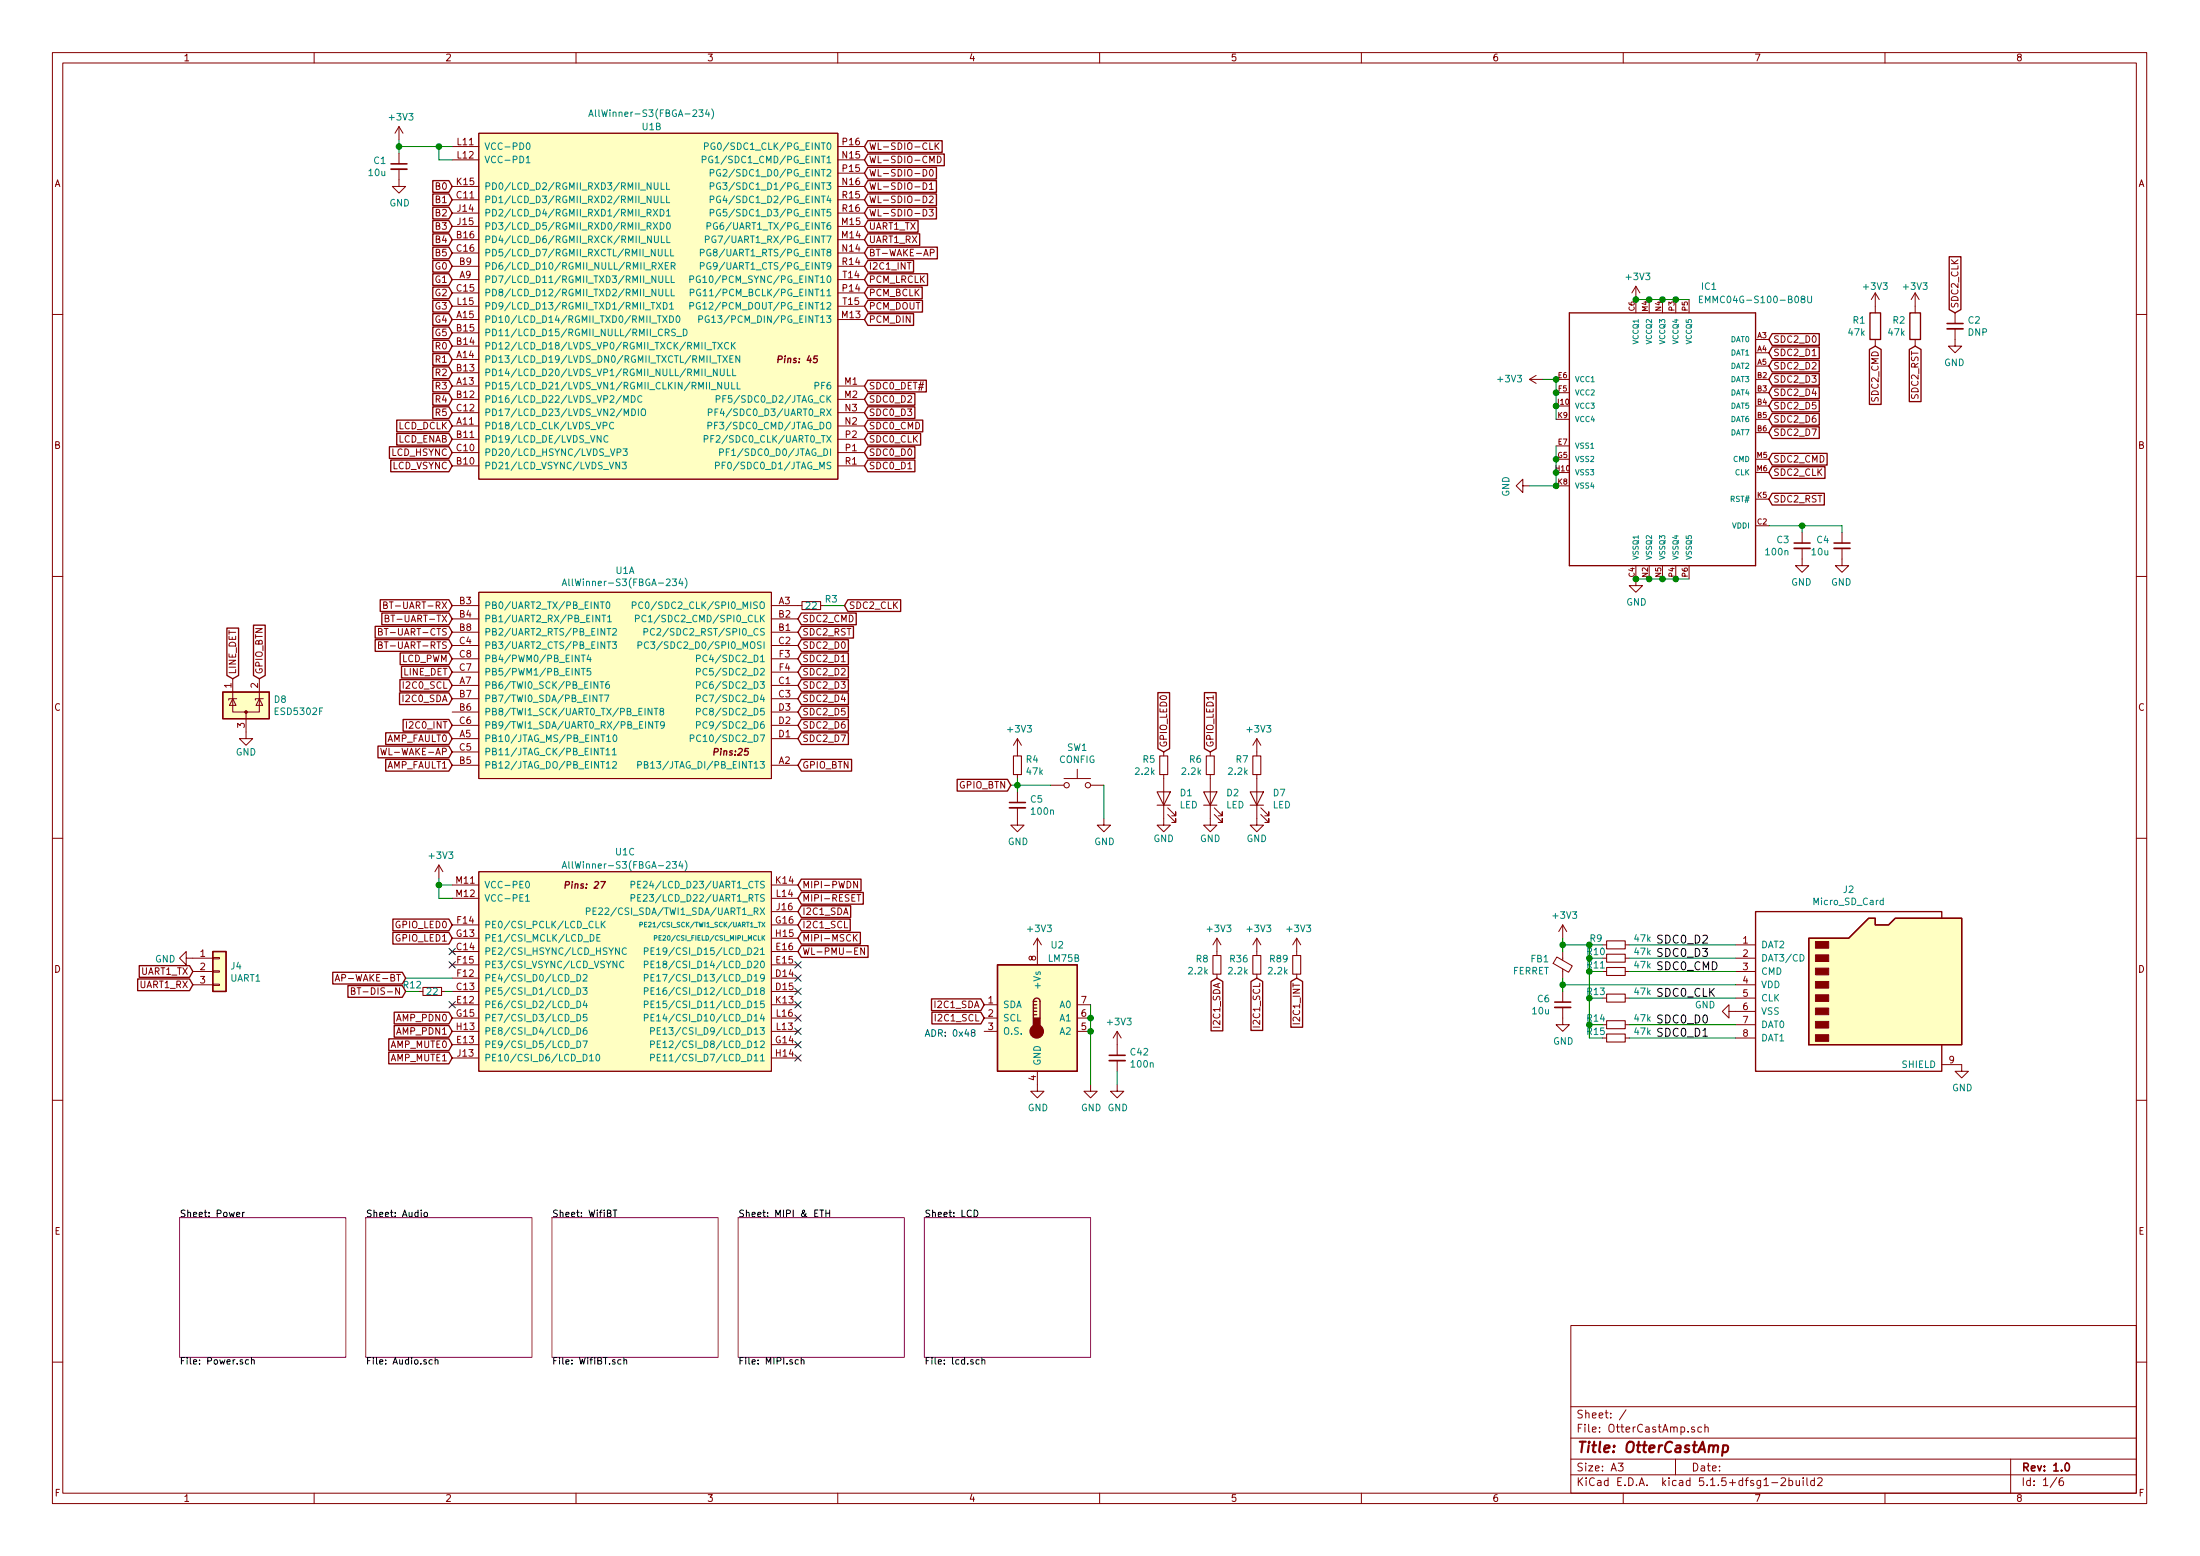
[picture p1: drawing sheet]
EESchema Schematic File Version 4
EELAYER 30 0
EELAYER END
$Descr A3 16535 11693
encoding utf-8
Sheet 1 6
Title "OtterCastAmp"
Date ""
Rev "1.0"
Comp ""
Comment1 ""
Comment2 ""
Comment3 ""
Comment4 ""
$EndDescr
Wire Wire Line
	3000 1050 3000 1100
Wire Wire Line
	3300 1100 3400 1100
Wire Wire Line
	3300 1100 3300 1200
Wire Wire Line
	3300 1200 3400 1200
$Comp
L OtterCastAmp-rescue:GND-S3-OLinuXino_Rev_A #PWR016
U 1 1
P 8750 6150
F 0 "#PWR016" H 8750 5900 50  0001 C CNN
F 1 "GND" H 8750 6000 50  0000 C CNN
F 2 "" H 8750 6150 60  0000 C CNN
F 3 "" H 8750 6150 60  0000 C CNN
	1    8750 6150
	-1   0    0    -1  
$EndComp
$Sheet
S 1350 9150 1250 1050
U 602ACDF9
F0 "Power" 50
F1 "Power.sch" 50
$EndSheet
$Sheet
S 2750 9150 1250 1050
U 604A1CEE
F0 "Audio" 50
F1 "Audio.sch" 50
$EndSheet
$Sheet
S 4150 9150 1250 1050
U 6191F40B
F0 "WifiBT" 50
F1 "WifiBT.sch" 50
$EndSheet
$Sheet
S 5550 9150 1250 1050
U 620E795B
F0 "MIPI & ETH" 50
F1 "MIPI.sch" 50
$EndSheet
$Comp
L OtterCastAmp-rescue:GND-otter #PWR024
U 1 1
P 14750 8000
F 0 "#PWR024" H 14750 7750 50  0001 C CNN
F 1 "GND" H 14755 7827 50  0000 C CNN
F 2 "" H 14750 8000 60  0000 C CNN
F 3 "" H 14750 8000 60  0000 C CNN
	1    14750 8000
	1    0    0    -1  
$EndComp
Text Label 12450 7500 0    60   ~ 0
SDC0_CLK
Text Label 12450 7700 0    60   ~ 0
SDC0_D0
Text Label 12450 7800 0    60   ~ 0
SDC0_D1
Text Label 12450 7100 0    60   ~ 0
SDC0_D2
Text Label 12450 7200 0    60   ~ 0
SDC0_D3
Text Label 12450 7300 0    60   ~ 0
SDC0_CMD
$Comp
L Device:R_Small R9
U 1 1
P 12150 7100
F 0 "R9" V 12100 6950 50  0000 C CNN
F 1 "47k" V 12100 7300 50  0000 C CNN
F 2 "otter:R_0402" H 12150 7100 50  0001 C CNN
F 3 "~" H 12150 7100 50  0001 C CNN
	1    12150 7100
	0    1    1    0   
$EndComp
Wire Wire Line
	12250 7100 13050 7100
Wire Wire Line
	12250 7800 13050 7800
Wire Wire Line
	12250 7700 13050 7700
Wire Wire Line
	12250 7500 13050 7500
Wire Wire Line
	12250 7300 13050 7300
Wire Wire Line
	12250 7200 13050 7200
Wire Wire Line
	12050 7100 11950 7100
Wire Wire Line
	11950 7100 11950 7200
Wire Wire Line
	12050 7800 11950 7800
Connection ~ 11950 7700
Wire Wire Line
	11950 7700 11950 7800
Wire Wire Line
	11950 7700 12050 7700
Connection ~ 11950 7500
Wire Wire Line
	11950 7500 11950 7700
Wire Wire Line
	11950 7500 12050 7500
Wire Wire Line
	12050 7300 11950 7300
Connection ~ 11950 7300
Wire Wire Line
	11950 7300 11950 7500
Wire Wire Line
	12050 7200 11950 7200
Connection ~ 11950 7200
Wire Wire Line
	11950 7200 11950 7300
$Comp
L OtterCastAmp-rescue:GND-otter #PWR022
U 1 1
P 13050 7600
F 0 "#PWR022" H 13050 7350 50  0001 C CNN
F 1 "GND" V 13000 7450 50  0000 R CNN
F 2 "" H 13050 7600 60  0000 C CNN
F 3 "" H 13050 7600 60  0000 C CNN
	1    13050 7600
	0    1    1    0   
$EndComp
$Comp
L Device:C_Small C6
U 1 1
P 11750 7550
F 0 "C6" H 11658 7596 50  0000 R CNN
F 1 "10u" H 11658 7505 50  0000 R CNN
F 2 "otter:C_0603" H 11750 7550 50  0001 C CNN
F 3 "~" H 11750 7550 50  0001 C CNN
	1    11750 7550
	1    0    0    -1  
$EndComp
$Comp
L OtterCastAmp-rescue:GND-otter #PWR023
U 1 1
P 11750 7650
F 0 "#PWR023" H 11750 7400 50  0001 C CNN
F 1 "GND" H 11755 7477 50  0000 C CNN
F 2 "" H 11750 7650 60  0000 C CNN
F 3 "" H 11750 7650 60  0000 C CNN
	1    11750 7650
	1    0    0    -1  
$EndComp
Wire Wire Line
	11750 7400 11750 7450
Wire Wire Line
	11750 7400 13050 7400
Wire Wire Line
	11750 7350 11750 7400
Connection ~ 11750 7400
$Comp
L Device:Ferrite_Bead_Small FB1
U 1 1
P 11750 7250
F 0 "FB1" H 11651 7296 50  0000 R CNN
F 1 "FERRET" H 11651 7205 50  0000 R CNN
F 2 "otter:R_0805" V 11680 7250 50  0001 C CNN
F 3 "~" H 11750 7250 50  0001 C CNN
	1    11750 7250
	1    0    0    -1  
$EndComp
Wire Wire Line
	11950 7100 11750 7100
Wire Wire Line
	11750 7100 11750 7150
Connection ~ 11950 7100
Wire Wire Line
	11750 7100 11750 7050
Connection ~ 11750 7100
$Comp
L Device:R_Small R10
U 1 1
P 12150 7200
F 0 "R10" V 12100 7050 50  0000 C CNN
F 1 "47k" V 12100 7400 50  0000 C CNN
F 2 "otter:R_0402" H 12150 7200 50  0001 C CNN
F 3 "~" H 12150 7200 50  0001 C CNN
	1    12150 7200
	0    1    1    0   
$EndComp
$Comp
L Device:R_Small R11
U 1 1
P 12150 7300
F 0 "R11" V 12100 7150 50  0000 C CNN
F 1 "47k" V 12100 7500 50  0000 C CNN
F 2 "otter:R_0402" H 12150 7300 50  0001 C CNN
F 3 "~" H 12150 7300 50  0001 C CNN
	1    12150 7300
	0    1    1    0   
$EndComp
$Comp
L Device:R_Small R13
U 1 1
P 12150 7500
F 0 "R13" V 12100 7350 50  0000 C CNN
F 1 "47k" V 12100 7700 50  0000 C CNN
F 2 "otter:R_0402" H 12150 7500 50  0001 C CNN
F 3 "~" H 12150 7500 50  0001 C CNN
	1    12150 7500
	0    1    1    0   
$EndComp
$Comp
L Device:R_Small R14
U 1 1
P 12150 7700
F 0 "R14" V 12100 7550 50  0000 C CNN
F 1 "47k" V 12100 7900 50  0000 C CNN
F 2 "otter:R_0402" H 12150 7700 50  0001 C CNN
F 3 "~" H 12150 7700 50  0001 C CNN
	1    12150 7700
	0    1    1    0   
$EndComp
$Comp
L Device:R_Small R15
U 1 1
P 12150 7800
F 0 "R15" V 12100 7650 50  0000 C CNN
F 1 "47k" V 12100 8000 50  0000 C CNN
F 2 "otter:R_0402" H 12150 7800 50  0001 C CNN
F 3 "~" H 12150 7800 50  0001 C CNN
	1    12150 7800
	0    1    1    0   
$EndComp
Wire Wire Line
	3300 1100 3000 1100
Connection ~ 3300 1100
Connection ~ 3000 1100
Wire Wire Line
	3000 1100 3000 1150
$Comp
L OtterCastAmp-rescue:GND-otter #PWR02
U 1 1
P 3000 1350
F 0 "#PWR02" H 3000 1100 50  0001 C CNN
F 1 "GND" H 3005 1177 50  0000 C CNN
F 2 "" H 3000 1350 60  0000 C CNN
F 3 "" H 3000 1350 60  0000 C CNN
	1    3000 1350
	1    0    0    -1  
$EndComp
Text GLabel 6500 2900 2    50   Input ~ 0
SDC0_DET#
Text GLabel 6500 3000 2    50   Input ~ 0
SDC0_D2
Text GLabel 6500 3100 2    50   Input ~ 0
SDC0_D3
Text GLabel 6500 3200 2    50   Input ~ 0
SDC0_CMD
Text GLabel 6500 3400 2    50   Input ~ 0
SDC0_D0
Text GLabel 6500 3500 2    50   Input ~ 0
SDC0_D1
Text GLabel 6500 3300 2    50   Input ~ 0
SDC0_CLK
Text GLabel 6500 1100 2    50   Input ~ 0
WL-SDIO-CLK
Text GLabel 6500 1200 2    50   Input ~ 0
WL-SDIO-CMD
Text GLabel 6500 1300 2    50   Input ~ 0
WL-SDIO-D0
Text GLabel 6500 1400 2    50   Input ~ 0
WL-SDIO-D1
Text GLabel 6500 1500 2    50   Input ~ 0
WL-SDIO-D2
Text GLabel 6500 1600 2    50   Input ~ 0
WL-SDIO-D3
Text GLabel 6500 1700 2    50   Input ~ 0
UART1_TX
Text GLabel 6500 1800 2    50   Input ~ 0
UART1_RX
Text GLabel 6500 1900 2    50   Input ~ 0
BT-WAKE-AP
Text GLabel 6500 2100 2    50   Input ~ 0
PCM_LRCLK
Text GLabel 6500 2200 2    50   Input ~ 0
PCM_BCLK
Text GLabel 6500 2400 2    50   Input ~ 0
PCM_DIN
Text GLabel 6500 2300 2    50   Input ~ 0
PCM_DOUT
$Comp
L Device:LED D1
U 1 1
P 8750 6000
F 0 "D1" V 8789 5883 50  0000 R CNN
F 1 "LED" V 8698 5883 50  0000 R CNN
F 2 "otter:LED_0603_1608Metric" H 8750 6000 50  0001 C CNN
F 3 "~" H 8750 6000 50  0001 C CNN
	1    8750 6000
	0    -1   -1   0   
$EndComp
Text GLabel 8750 5650 1    50   Input ~ 0
GPIO_LED0
$Comp
L Device:R_Small R5
U 1 1
P 8750 5750
F 0 "R5" H 8691 5796 50  0000 R CNN
F 1 "2.2k" H 8691 5705 50  0000 R CNN
F 2 "otter:R_0402" H 8750 5750 50  0001 C CNN
F 3 "~" H 8750 5750 50  0001 C CNN
	1    8750 5750
	1    0    0    -1  
$EndComp
Text GLabel 3050 7350 0    50   Input ~ 0
AP-WAKE-BT
Text GLabel 3050 7450 0    50   Input ~ 0
BT-DIS-N
$Comp
L Device:R_Small R12
U 1 1
P 3250 7450
F 0 "R12" V 3200 7300 50  0000 C CNN
F 1 "22" V 3250 7450 50  0000 C CNN
F 2 "otter:R_0402" H 3250 7450 50  0001 C CNN
F 3 "~" H 3250 7450 50  0001 C CNN
	1    3250 7450
	0    1    1    0   
$EndComp
Wire Wire Line
	3050 7450 3150 7450
Wire Wire Line
	3350 7450 3400 7450
NoConn ~ 3400 7150
NoConn ~ 3400 7250
NoConn ~ 3400 7550
Text GLabel 6000 7150 2    50   Input ~ 0
WL-PMU-EN
Text GLabel 6000 6850 2    50   Input ~ 0
I2C1_SDA
Text GLabel 6000 6950 2    50   Input ~ 0
I2C1_SCL
Text GLabel 6000 6750 2    50   Input ~ 0
MIPI-RESET
Text GLabel 6000 6650 2    50   Input ~ 0
MIPI-PWDN
Wire Wire Line
	3300 6600 3300 6650
Wire Wire Line
	3300 6650 3400 6650
Wire Wire Line
	3300 6650 3300 6750
Wire Wire Line
	3300 6750 3400 6750
Connection ~ 3300 6650
NoConn ~ 6000 7250
NoConn ~ 6000 7350
NoConn ~ 6000 7450
NoConn ~ 6000 7550
NoConn ~ 6000 7650
NoConn ~ 6000 7750
NoConn ~ 6000 7850
NoConn ~ 6000 7950
$Comp
L OtterCastAmp-rescue:AllWinner-S3(FBGA-234)-otter U1
U 1 1
P 4700 5150
F 0 "U1" H 4700 6015 50  0000 C CNN
F 1 "AllWinner-S3(FBGA-234)" H 4700 5924 50  0000 C CNN
F 2 "otter:FBGA-234(Pitch-0.65mm_Pad-0.3mm_11x11x1.08mm)" H 4700 3100 50  0001 C CNN
F 3 "" H 4900 6850 50  0001 C CNN
	1    4700 5150
	1    0    0    -1  
$EndComp
Text GLabel 3400 4950 0    50   Input ~ 0
LCD_PWM
$Comp
L OtterCastAmp-rescue:GND-S3-OLinuXino_Rev_A #PWR017
U 1 1
P 9100 6150
F 0 "#PWR017" H 9100 5900 50  0001 C CNN
F 1 "GND" H 9100 6000 50  0000 C CNN
F 2 "" H 9100 6150 60  0000 C CNN
F 3 "" H 9100 6150 60  0000 C CNN
	1    9100 6150
	-1   0    0    -1  
$EndComp
$Comp
L Device:LED D2
U 1 1
P 9100 6000
F 0 "D2" V 9139 5883 50  0000 R CNN
F 1 "LED" V 9048 5883 50  0000 R CNN
F 2 "otter:LED_0603_1608Metric" H 9100 6000 50  0001 C CNN
F 3 "~" H 9100 6000 50  0001 C CNN
	1    9100 6000
	0    -1   -1   0   
$EndComp
Text GLabel 9100 5650 1    50   Input ~ 0
GPIO_LED1
$Comp
L Device:R_Small R6
U 1 1
P 9100 5750
F 0 "R6" H 9041 5796 50  0000 R CNN
F 1 "2.2k" H 9041 5705 50  0000 R CNN
F 2 "otter:R_0402" H 9100 5750 50  0001 C CNN
F 3 "~" H 9100 5750 50  0001 C CNN
	1    9100 5750
	1    0    0    -1  
$EndComp
Text GLabel 3400 4550 0    50   Input ~ 0
BT-UART-RX
Text GLabel 3400 4650 0    50   Input ~ 0
BT-UART-TX
Text GLabel 3400 4750 0    50   Input ~ 0
BT-UART-CTS
Text GLabel 3400 5150 0    50   Input ~ 0
I2C0_SCL
Text GLabel 3400 5250 0    50   Input ~ 0
I2C0_SDA
Text GLabel 3400 5650 0    50   Input ~ 0
WL-WAKE-AP
Text GLabel 6000 7050 2    50   Input ~ 0
MIPI-MSCK
Wire Wire Line
	3050 7350 3400 7350
$Comp
L Device:C_Small C1
U 1 1
P 3000 1250
F 0 "C1" H 2908 1296 50  0000 R CNN
F 1 "10u" H 2908 1205 50  0000 R CNN
F 2 "otter:C_0603" H 3000 1250 50  0001 C CNN
F 3 "~" H 3000 1250 50  0001 C CNN
	1    3000 1250
	1    0    0    -1  
$EndComp
Text GLabel 3400 4850 0    50   Input ~ 0
BT-UART-RTS
Text GLabel 6000 5750 2    50   Input ~ 0
GPIO_BTN
$Comp
L OtterCastAmp-rescue:AllWinner-S3(FBGA-234)-otter U1
U 2 1
P 4900 2300
F 0 "U1" H 4900 3650 50  0000 C CNN
F 1 "AllWinner-S3(FBGA-234)" H 4900 3750 50  0000 C CNN
F 2 "otter:FBGA-234(Pitch-0.65mm_Pad-0.3mm_11x11x1.08mm)" H 4900 250 50  0001 C CNN
F 3 "" H 5100 4000 50  0001 C CNN
	2    4900 2300
	1    0    0    -1  
$EndComp
Text GLabel 3400 1400 0    50   Input ~ 0
B0
Text GLabel 3400 1500 0    50   Input ~ 0
B1
Text GLabel 3400 1600 0    50   Input ~ 0
B2
Text GLabel 3400 1700 0    50   Input ~ 0
B3
Text GLabel 3400 1800 0    50   Input ~ 0
B4
Text GLabel 3400 1900 0    50   Input ~ 0
B5
Text GLabel 3400 2000 0    50   Input ~ 0
G0
Text GLabel 3400 2100 0    50   Input ~ 0
G1
Text GLabel 3400 2200 0    50   Input ~ 0
G2
Text GLabel 3400 2300 0    50   Input ~ 0
G3
Text GLabel 3400 2400 0    50   Input ~ 0
G4
Text GLabel 3400 2500 0    50   Input ~ 0
G5
Text GLabel 3400 2600 0    50   Input ~ 0
R0
Text GLabel 3400 2700 0    50   Input ~ 0
R1
Text GLabel 3400 2800 0    50   Input ~ 0
R2
Text GLabel 3400 2900 0    50   Input ~ 0
R3
Text GLabel 3400 3000 0    50   Input ~ 0
R4
Text GLabel 3400 3100 0    50   Input ~ 0
R5
Text GLabel 3400 3200 0    50   Input ~ 0
LCD_DCLK
Text GLabel 3400 3300 0    50   Input ~ 0
LCD_ENAB
Text GLabel 3400 3400 0    50   Input ~ 0
LCD_HSYNC
Text GLabel 3400 3500 0    50   Input ~ 0
LCD_VSYNC
$Comp
L Connector:Micro_SD_Card J2
U 1 1
P 13950 7400
F 0 "J2" H 13900 8117 50  0000 C CNN
F 1 "Micro_SD_Card" H 13900 8026 50  0000 C CNN
F 2 "ST-TF-003A:SUNTECH_ST-TF-003A" H 15100 7700 50  0001 C CNN
F 3 "http://katalog.we-online.de/em/datasheet/693072010801.pdf" H 13950 7400 50  0001 C CNN
	1    13950 7400
	1    0    0    -1  
$EndComp
$Comp
L Device:R_Small R3
U 1 1
P 6100 4550
F 0 "R3" V 6050 4700 50  0000 C CNN
F 1 "22" V 6100 4550 50  0000 C CNN
F 2 "otter:R_0402" H 6100 4550 50  0001 C CNN
F 3 "~" H 6100 4550 50  0001 C CNN
	1    6100 4550
	0    1    1    0   
$EndComp
Text GLabel 6350 4550 2    50   Input ~ 0
SDC2_CLK
Text GLabel 6000 4650 2    50   Input ~ 0
SDC2_CMD
Text GLabel 6000 4750 2    50   Input ~ 0
SDC2_RST
Text GLabel 6000 4850 2    50   Input ~ 0
SDC2_D0
Text GLabel 6000 4950 2    50   Input ~ 0
SDC2_D1
Text GLabel 6000 5050 2    50   Input ~ 0
SDC2_D2
Text GLabel 6000 5150 2    50   Input ~ 0
SDC2_D3
Text GLabel 6000 5250 2    50   Input ~ 0
SDC2_D4
Text GLabel 6000 5350 2    50   Input ~ 0
SDC2_D5
Text GLabel 6000 5450 2    50   Input ~ 0
SDC2_D6
Text GLabel 6000 5550 2    50   Input ~ 0
SDC2_D7
$Comp
L EMMC04G-S100-B08U:EMMC04G-S100-B08U IC1
U 1 1
P 12500 3250
F 0 "IC1" H 12850 4350 50  0000 C CNN
F 1 "EMMC04G-S100-B08U" H 13200 4250 50  0000 C CNN
F 2 "lib:MICRON_EMMC_153" H 12500 3250 50  0001 L BNN
F 3 "" H 12500 3250 50  0001 C CNN
	1    12500 3250
	1    0    0    -1  
$EndComp
Text GLabel 13300 3550 2    50   Input ~ 0
SDC2_CLK
Text GLabel 13300 3450 2    50   Input ~ 0
SDC2_CMD
Text GLabel 13300 3750 2    50   Input ~ 0
SDC2_RST
$Comp
L power:+3V3 #PWR03
U 1 1
P 12300 2250
F 0 "#PWR03" H 12300 2100 50  0001 C CNN
F 1 "+3V3" H 12315 2423 50  0000 C CNN
F 2 "" H 12300 2250 50  0001 C CNN
F 3 "" H 12300 2250 50  0001 C CNN
	1    12300 2250
	1    0    0    -1  
$EndComp
Wire Wire Line
	12300 2250 12400 2250
Connection ~ 12300 2250
Connection ~ 12400 2250
Wire Wire Line
	12400 2250 12500 2250
Connection ~ 12500 2250
Wire Wire Line
	12500 2250 12600 2250
Connection ~ 12600 2250
Wire Wire Line
	12600 2250 12700 2250
$Comp
L power:+3V3 #PWR07
U 1 1
P 11600 2850
F 0 "#PWR07" H 11600 2700 50  0001 C CNN
F 1 "+3V3" V 11600 3100 50  0000 C CNN
F 2 "" H 11600 2850 50  0001 C CNN
F 3 "" H 11600 2850 50  0001 C CNN
	1    11600 2850
	0    -1   -1   0   
$EndComp
Wire Wire Line
	11600 2850 11700 2850
Wire Wire Line
	11700 2850 11700 2950
Connection ~ 11700 2850
Connection ~ 11700 2950
Wire Wire Line
	11700 2950 11700 3050
Connection ~ 11700 3050
Wire Wire Line
	11700 3050 11700 3150
$Comp
L power:GND #PWR011
U 1 1
P 12300 4350
F 0 "#PWR011" H 12300 4100 50  0001 C CNN
F 1 "GND" H 12305 4177 50  0000 C CNN
F 2 "" H 12300 4350 50  0001 C CNN
F 3 "" H 12300 4350 50  0001 C CNN
	1    12300 4350
	1    0    0    -1  
$EndComp
Wire Wire Line
	12300 4350 12400 4350
Connection ~ 12300 4350
Connection ~ 12400 4350
Wire Wire Line
	12400 4350 12500 4350
Connection ~ 12500 4350
Wire Wire Line
	12500 4350 12600 4350
Connection ~ 12600 4350
Wire Wire Line
	12600 4350 12700 4350
$Comp
L power:GND #PWR08
U 1 1
P 11500 3650
F 0 "#PWR08" H 11500 3400 50  0001 C CNN
F 1 "GND" H 11505 3477 50  0000 C CNN
F 2 "" H 11500 3650 50  0001 C CNN
F 3 "" H 11500 3650 50  0001 C CNN
	1    11500 3650
	0    1    1    0   
$EndComp
Wire Wire Line
	11500 3650 11700 3650
Wire Wire Line
	11700 3350 11700 3450
Connection ~ 11700 3650
Connection ~ 11700 3450
Wire Wire Line
	11700 3450 11700 3550
Connection ~ 11700 3550
Wire Wire Line
	11700 3550 11700 3650
$Comp
L Device:C_Small C3
U 1 1
P 13550 4100
F 0 "C3" H 13642 4146 50  0000 L CNN
F 1 "100n" H 13642 4055 50  0000 L CNN
F 2 "otter:C_0402" H 13550 4100 50  0001 C CNN
F 3 "" H 13550 4100 50  0001 C CNN
	1    13550 4100
	-1   0    0    -1  
$EndComp
$Comp
L power:GND #PWR09
U 1 1
P 13550 4200
F 0 "#PWR09" H 13550 3950 50  0001 C CNN
F 1 "GND" H 13555 4027 50  0000 C CNN
F 2 "" H 13550 4200 50  0001 C CNN
F 3 "" H 13550 4200 50  0001 C CNN
	1    13550 4200
	-1   0    0    -1  
$EndComp
Wire Wire Line
	13300 3950 13550 3950
Wire Wire Line
	13550 3950 13550 4000
$Comp
L Device:C_Small C4
U 1 1
P 13850 4100
F 0 "C4" H 13942 4146 50  0000 L CNN
F 1 "10u" H 13942 4055 50  0000 L CNN
F 2 "otter:C_0603" H 13850 4100 50  0001 C CNN
F 3 "" H 13850 4100 50  0001 C CNN
	1    13850 4100
	-1   0    0    -1  
$EndComp
$Comp
L power:GND #PWR010
U 1 1
P 13850 4200
F 0 "#PWR010" H 13850 3950 50  0001 C CNN
F 1 "GND" H 13855 4027 50  0000 C CNN
F 2 "" H 13850 4200 50  0001 C CNN
F 3 "" H 13850 4200 50  0001 C CNN
	1    13850 4200
	-1   0    0    -1  
$EndComp
Wire Wire Line
	13550 3950 13850 3950
Wire Wire Line
	13850 3950 13850 4000
Connection ~ 13550 3950
Text GLabel 14100 2600 3    50   Input ~ 0
SDC2_CMD
$Comp
L Device:R R1
U 1 1
P 14100 2450
F 0 "R1" H 14170 2496 50  0000 L CNN
F 1 "47k" H 14170 2405 50  0000 L CNN
F 2 "otter:R_0402" V 14030 2450 50  0001 C CNN
F 3 "" H 14100 2450 50  0001 C CNN
	1    14100 2450
	-1   0    0    -1  
$EndComp
$Comp
L Device:R R2
U 1 1
P 14400 2450
F 0 "R2" H 14470 2496 50  0000 L CNN
F 1 "47k" H 14470 2405 50  0000 L CNN
F 2 "otter:R_0402" V 14330 2450 50  0001 C CNN
F 3 "" H 14400 2450 50  0001 C CNN
	1    14400 2450
	-1   0    0    -1  
$EndComp
Text GLabel 14400 2600 3    50   Input ~ 0
SDC2_RST
$Comp
L power:+3V3 #PWR04
U 1 1
P 14100 2300
F 0 "#PWR04" H 14100 2150 50  0001 C CNN
F 1 "+3V3" H 14100 2450 50  0000 C CNN
F 2 "" H 14100 2300 50  0001 C CNN
F 3 "" H 14100 2300 50  0001 C CNN
	1    14100 2300
	1    0    0    -1  
$EndComp
$Comp
L power:+3V3 #PWR05
U 1 1
P 14400 2300
F 0 "#PWR05" H 14400 2150 50  0001 C CNN
F 1 "+3V3" H 14400 2450 50  0000 C CNN
F 2 "" H 14400 2300 50  0001 C CNN
F 3 "" H 14400 2300 50  0001 C CNN
	1    14400 2300
	1    0    0    -1  
$EndComp
Text GLabel 13300 2550 2    50   Input ~ 0
SDC2_D0
Text GLabel 13300 2650 2    50   Input ~ 0
SDC2_D1
Text GLabel 13300 2750 2    50   Input ~ 0
SDC2_D2
Text GLabel 13300 2850 2    50   Input ~ 0
SDC2_D3
Text GLabel 13300 2950 2    50   Input ~ 0
SDC2_D4
Text GLabel 13300 3050 2    50   Input ~ 0
SDC2_D5
Text GLabel 13300 3150 2    50   Input ~ 0
SDC2_D6
Text GLabel 13300 3250 2    50   Input ~ 0
SDC2_D7
Text GLabel 14700 2350 1    50   Input ~ 0
SDC2_CLK
$Comp
L Device:C_Small C2
U 1 1
P 14700 2450
F 0 "C2" H 14792 2496 50  0000 L CNN
F 1 "DNP" H 14792 2405 50  0000 L CNN
F 2 "otter:C_0402" H 14700 2450 50  0001 C CNN
F 3 "~" H 14700 2450 50  0001 C CNN
	1    14700 2450
	1    0    0    -1  
$EndComp
$Comp
L power:GND #PWR06
U 1 1
P 14700 2550
F 0 "#PWR06" H 14700 2300 50  0001 C CNN
F 1 "GND" H 14705 2377 50  0000 C CNN
F 2 "" H 14700 2550 50  0001 C CNN
F 3 "" H 14700 2550 50  0001 C CNN
	1    14700 2550
	-1   0    0    -1  
$EndComp
Text GLabel 3400 6950 0    50   Input ~ 0
GPIO_LED0
Text GLabel 3400 7050 0    50   Input ~ 0
GPIO_LED1
$Sheet
S 6950 9150 1250 1050
U 6145FE90
F0 "LCD" 50
F1 "lcd.sch" 50
$EndSheet
Text GLabel 3400 7650 0    50   Input ~ 0
AMP_PDN0
Text GLabel 3400 5550 0    50   Input ~ 0
AMP_FAULT0
Text GLabel 3400 7850 0    50   Input ~ 0
AMP_MUTE0
Text GLabel 3400 5750 0    50   Input ~ 0
AMP_FAULT1
$Comp
L OtterCastAmp-rescue:AllWinner-S3(FBGA-234)-otter U1
U 3 1
P 4700 7250
F 0 "U1" H 4700 8100 50  0000 C CNN
F 1 "AllWinner-S3(FBGA-234)" H 4700 8000 50  0000 C CNN
F 2 "otter:FBGA-234(Pitch-0.65mm_Pad-0.3mm_11x11x1.08mm)" H 4700 5200 50  0001 C CNN
F 3 "" H 4900 8950 50  0001 C CNN
	3    4700 7250
	1    0    0    -1  
$EndComp
Text GLabel 3400 7750 0    50   Input ~ 0
AMP_PDN1
Text GLabel 3400 7950 0    50   Input ~ 0
AMP_MUTE1
Text GLabel 7600 5900 0    50   Input ~ 0
GPIO_BTN
$Comp
L Device:R_Small R4
U 1 1
P 7650 5750
F 0 "R4" H 7709 5796 50  0000 L CNN
F 1 "47k" H 7709 5705 50  0000 L CNN
F 2 "otter:R_0402" H 7650 5750 50  0001 C CNN
F 3 "~" H 7650 5750 50  0001 C CNN
	1    7650 5750
	1    0    0    -1  
$EndComp
$Comp
L Device:C_Small C5
U 1 1
P 7650 6050
F 0 "C5" H 7742 6096 50  0000 L CNN
F 1 "100n" H 7742 6005 50  0000 L CNN
F 2 "otter:C_0402" H 7650 6050 50  0001 C CNN
F 3 "~" H 7650 6050 50  0001 C CNN
	1    7650 6050
	1    0    0    -1  
$EndComp
$Comp
L otter:GND #PWR014
U 1 1
P 7650 6150
F 0 "#PWR014" H 7650 5900 50  0001 C CNN
F 1 "GND" H 7655 5977 50  0000 C CNN
F 2 "" H 7650 6150 60  0000 C CNN
F 3 "" H 7650 6150 60  0000 C CNN
	1    7650 6150
	1    0    0    -1  
$EndComp
$Comp
L power:+3V3 #PWR012
U 1 1
P 7650 5650
F 0 "#PWR012" H 7650 5500 50  0001 C CNN
F 1 "+3V3" H 7665 5823 50  0000 C CNN
F 2 "" H 7650 5650 50  0001 C CNN
F 3 "" H 7650 5650 50  0001 C CNN
	1    7650 5650
	1    0    0    -1  
$EndComp
$Comp
L Switch:SW_Push SW1
U 1 1
P 8100 5900
F 0 "SW1" H 8100 6185 50  0000 C CNN
F 1 "CONFIG" H 8100 6094 50  0000 C CNN
F 2 "Button_Switch_SMD:SW_SPST_EVQP7C" H 8100 6100 50  0001 C CNN
F 3 "~" H 8100 6100 50  0001 C CNN
	1    8100 5900
	1    0    0    -1  
$EndComp
Wire Wire Line
	7600 5900 7650 5900
Wire Wire Line
	7650 5950 7650 5900
Connection ~ 7650 5900
Wire Wire Line
	7650 5900 7900 5900
Wire Wire Line
	7650 5900 7650 5850
$Comp
L otter:GND #PWR015
U 1 1
P 8300 6150
F 0 "#PWR015" H 8300 5900 50  0001 C CNN
F 1 "GND" H 8305 5977 50  0000 C CNN
F 2 "" H 8300 6150 60  0000 C CNN
F 3 "" H 8300 6150 60  0000 C CNN
	1    8300 6150
	1    0    0    -1  
$EndComp
Wire Wire Line
	8300 6150 8300 5900
$Comp
L Sensor_Temperature:LM75B U2
U 1 1
P 7800 7650
F 0 "U2" H 7950 8200 50  0000 C CNN
F 1 "LM75B" H 8000 8100 50  0000 C CNN
F 2 "Package_SO:VSSOP-8_3.0x3.0mm_P0.65mm" H 7800 7650 50  0001 C CNN
F 3 "http://www.ti.com/lit/ds/symlink/lm75b.pdf" H 7800 7650 50  0001 C CNN
	1    7800 7650
	1    0    0    -1  
$EndComp
Text GLabel 7400 7550 0    50   Input ~ 0
I2C1_SDA
Text GLabel 7400 7650 0    50   Input ~ 0
I2C1_SCL
$Comp
L power:+3V3 #PWR021
U 1 1
P 7800 7150
F 0 "#PWR021" H 7800 7000 50  0001 C CNN
F 1 "+3V3" H 7815 7323 50  0000 C CNN
F 2 "" H 7800 7150 50  0001 C CNN
F 3 "" H 7800 7150 50  0001 C CNN
	1    7800 7150
	1    0    0    -1  
$EndComp
$Comp
L otter:GND #PWR025
U 1 1
P 7800 8150
F 0 "#PWR025" H 7800 7900 50  0001 C CNN
F 1 "GND" H 7805 7977 50  0000 C CNN
F 2 "" H 7800 8150 60  0000 C CNN
F 3 "" H 7800 8150 60  0000 C CNN
	1    7800 8150
	1    0    0    -1  
$EndComp
$Comp
L otter:GND #PWR026
U 1 1
P 8200 8150
F 0 "#PWR026" H 8200 7900 50  0001 C CNN
F 1 "GND" H 8205 7977 50  0000 C CNN
F 2 "" H 8200 8150 60  0000 C CNN
F 3 "" H 8200 8150 60  0000 C CNN
	1    8200 8150
	1    0    0    -1  
$EndComp
Wire Wire Line
	8200 7550 8200 7650
Connection ~ 8200 7650
Wire Wire Line
	8200 7650 8200 7750
Connection ~ 8200 7750
Wire Wire Line
	8200 7750 8200 8150
Text Notes 6950 7800 0    50   ~ 0
ADR: 0x48
Text GLabel 3400 5050 0    50   Input ~ 0
LINE_DET
$Comp
L Connector_Generic:Conn_01x03 J4
U 1 1
P 1650 7300
F 0 "J4" H 1730 7342 50  0000 L CNN
F 1 "UART1" H 1730 7251 50  0000 L CNN
F 2 "Connector_PinHeader_2.54mm:PinHeader_1x03_P2.54mm_Vertical" H 1650 7300 50  0001 C CNN
F 3 "~" H 1650 7300 50  0001 C CNN
	1    1650 7300
	1    0    0    -1  
$EndComp
Wire Wire Line
	6200 4550 6350 4550
Text GLabel 1450 7300 0    50   Input ~ 0
UART1_TX
Text GLabel 1450 7400 0    50   Input ~ 0
UART1_RX
$Comp
L OtterCastAmp-rescue:GND-otter #PWR0115
U 1 1
P 1450 7200
F 0 "#PWR0115" H 1450 6950 50  0001 C CNN
F 1 "GND" V 1455 7072 50  0000 R CNN
F 2 "" H 1450 7200 60  0000 C CNN
F 3 "" H 1450 7200 60  0000 C CNN
	1    1450 7200
	0    1    1    0   
$EndComp
$Comp
L Device:C_Small C?
U 1 1
P 8400 7950
AR Path="/602ACDF9/607EAB34" Ref="C?"  Part="1" 
AR Path="/607EAB34" Ref="C42"  Part="1" 
F 0 "C42" H 8492 7996 50  0000 L CNN
F 1 "100n" H 8492 7905 50  0000 L CNN
F 2 "otter:C_0402" H 8400 7950 50  0001 C CNN
F 3 "~" H 8400 7950 50  0001 C CNN
	1    8400 7950
	1    0    0    -1  
$EndComp
$Comp
L power:GND #PWR?
U 1 1
P 8400 8150
AR Path="/602ACDF9/607EAB3A" Ref="#PWR?"  Part="1" 
AR Path="/607EAB3A" Ref="#PWR0214"  Part="1" 
F 0 "#PWR0214" H 8400 7900 50  0001 C CNN
F 1 "GND" H 8405 7977 50  0000 C CNN
F 2 "" H 8400 8150 50  0001 C CNN
F 3 "" H 8400 8150 50  0001 C CNN
	1    8400 8150
	1    0    0    -1  
$EndComp
Wire Wire Line
	8400 8050 8400 8150
$Comp
L power:+3V3 #PWR?
U 1 1
P 8400 7850
AR Path="/602ACDF9/607EAB41" Ref="#PWR?"  Part="1" 
AR Path="/607EAB41" Ref="#PWR0215"  Part="1" 
F 0 "#PWR0215" H 8400 7700 50  0001 C CNN
F 1 "+3V3" H 8415 8023 50  0000 C CNN
F 2 "" H 8400 7850 50  0001 C CNN
F 3 "" H 8400 7850 50  0001 C CNN
	1    8400 7850
	1    0    0    -1  
$EndComp
$Comp
L OtterCastAmp-rescue:GND-S3-OLinuXino_Rev_A #PWR0234
U 1 1
P 9450 6150
F 0 "#PWR0234" H 9450 5900 50  0001 C CNN
F 1 "GND" H 9450 6000 50  0000 C CNN
F 2 "" H 9450 6150 60  0000 C CNN
F 3 "" H 9450 6150 60  0000 C CNN
	1    9450 6150
	-1   0    0    -1  
$EndComp
$Comp
L Device:LED D7
U 1 1
P 9450 6000
F 0 "D7" V 9489 5883 50  0000 R CNN
F 1 "LED" V 9398 5883 50  0000 R CNN
F 2 "otter:LED_0603_1608Metric" H 9450 6000 50  0001 C CNN
F 3 "~" H 9450 6000 50  0001 C CNN
	1    9450 6000
	0    -1   -1   0   
$EndComp
$Comp
L Device:R_Small R7
U 1 1
P 9450 5750
F 0 "R7" H 9391 5796 50  0000 R CNN
F 1 "2.2k" H 9391 5705 50  0000 R CNN
F 2 "otter:R_0402" H 9450 5750 50  0001 C CNN
F 3 "~" H 9450 5750 50  0001 C CNN
	1    9450 5750
	1    0    0    -1  
$EndComp
$Comp
L power:+3V3 #PWR0235
U 1 1
P 9450 5650
F 0 "#PWR0235" H 9450 5500 50  0001 C CNN
F 1 "+3V3" H 9465 5823 50  0000 C CNN
F 2 "" H 9450 5650 50  0001 C CNN
F 3 "" H 9450 5650 50  0001 C CNN
	1    9450 5650
	1    0    0    -1  
$EndComp
Text GLabel 9150 7350 3    50   Input ~ 0
I2C1_SDA
Text GLabel 9450 7350 3    50   Input ~ 0
I2C1_SCL
$Comp
L Device:R_Small R8
U 1 1
P 9150 7250
F 0 "R8" H 9091 7296 50  0000 R CNN
F 1 "2.2k" H 9091 7205 50  0000 R CNN
F 2 "otter:R_0402" H 9150 7250 50  0001 C CNN
F 3 "~" H 9150 7250 50  0001 C CNN
	1    9150 7250
	1    0    0    -1  
$EndComp
$Comp
L power:+3V3 #PWR0110
U 1 1
P 9150 7150
F 0 "#PWR0110" H 9150 7000 50  0001 C CNN
F 1 "+3V3" H 9165 7323 50  0000 C CNN
F 2 "" H 9150 7150 50  0001 C CNN
F 3 "" H 9150 7150 50  0001 C CNN
	1    9150 7150
	1    0    0    -1  
$EndComp
$Comp
L Device:R_Small R36
U 1 1
P 9450 7250
F 0 "R36" H 9391 7296 50  0000 R CNN
F 1 "2.2k" H 9391 7205 50  0000 R CNN
F 2 "otter:R_0402" H 9450 7250 50  0001 C CNN
F 3 "~" H 9450 7250 50  0001 C CNN
	1    9450 7250
	1    0    0    -1  
$EndComp
$Comp
L power:+3V3 #PWR0199
U 1 1
P 9450 7150
F 0 "#PWR0199" H 9450 7000 50  0001 C CNN
F 1 "+3V3" H 9465 7323 50  0000 C CNN
F 2 "" H 9450 7150 50  0001 C CNN
F 3 "" H 9450 7150 50  0001 C CNN
	1    9450 7150
	1    0    0    -1  
$EndComp
$Comp
L OtterCastAmp-rescue:GND-S3-OLinuXino_Rev_A #PWR?
U 1 1
P 1850 5500
AR Path="/5D8A1FAC/60CB5D9F" Ref="#PWR?"  Part="1" 
AR Path="/60CB5D9F" Ref="#PWR0183"  Part="1" 
AR Path="/620E795B/60CB5D9F" Ref="#PWR?"  Part="1" 
AR Path="/602ACDF9/60CB5D9F" Ref="#PWR?"  Part="1" 
F 0 "#PWR0183" H 1850 5250 50  0001 C CNN
F 1 "GND" H 1850 5350 50  0000 C CNN
F 2 "" H 1850 5500 60  0000 C CNN
F 3 "" H 1850 5500 60  0000 C CNN
	1    1850 5500
	-1   0    0    -1  
$EndComp
$Comp
L Power_Protection:SP0502BAHT D?
U 1 1
P 1850 5300
AR Path="/602ACDF9/60CB5DA5" Ref="D?"  Part="1" 
AR Path="/60CB5DA5" Ref="D8"  Part="1" 
F 0 "D8" H 2055 5346 50  0000 L CNN
F 1 "ESD5302F" H 2055 5255 50  0000 L CNN
F 2 "Package_TO_SOT_SMD:SOT-23" H 2075 5250 50  0001 L CNN
F 3 "http://www.littelfuse.com/~/media/files/littelfuse/technical%20resources/documents/data%20sheets/sp05xxba.pdf" H 1975 5425 50  0001 C CNN
	1    1850 5300
	1    0    0    -1  
$EndComp
Text GLabel 1750 5100 1    50   Input ~ 0
LINE_DET
Text GLabel 1950 5100 1    50   Input ~ 0
GPIO_BTN
Text GLabel 3400 5450 0    50   Input ~ 0
I2C0_INT
$Comp
L power:+3V3 #PWR0253
U 1 1
P 3300 6600
F 0 "#PWR0253" H 3300 6450 50  0001 C CNN
F 1 "+3V3" H 3315 6773 50  0000 C CNN
F 2 "" H 3300 6600 50  0001 C CNN
F 3 "" H 3300 6600 50  0001 C CNN
	1    3300 6600
	1    0    0    -1  
$EndComp
$Comp
L power:+3V3 #PWR0254
U 1 1
P 3000 1050
F 0 "#PWR0254" H 3000 900 50  0001 C CNN
F 1 "+3V3" H 3015 1223 50  0000 C CNN
F 2 "" H 3000 1050 50  0001 C CNN
F 3 "" H 3000 1050 50  0001 C CNN
	1    3000 1050
	1    0    0    -1  
$EndComp
$Comp
L power:+3V3 #PWR0255
U 1 1
P 11750 7050
F 0 "#PWR0255" H 11750 6900 50  0001 C CNN
F 1 "+3V3" H 11765 7223 50  0000 C CNN
F 2 "" H 11750 7050 50  0001 C CNN
F 3 "" H 11750 7050 50  0001 C CNN
	1    11750 7050
	1    0    0    -1  
$EndComp
Text GLabel 6500 2000 2    50   Input ~ 0
I2C1_INT
Text GLabel 9750 7350 3    50   Input ~ 0
I2C1_INT
$Comp
L Device:R_Small R89
U 1 1
P 9750 7250
F 0 "R89" H 9691 7296 50  0000 R CNN
F 1 "2.2k" H 9691 7205 50  0000 R CNN
F 2 "otter:R_0402" H 9750 7250 50  0001 C CNN
F 3 "~" H 9750 7250 50  0001 C CNN
	1    9750 7250
	1    0    0    -1  
$EndComp
$Comp
L power:+3V3 #PWR0219
U 1 1
P 9750 7150
F 0 "#PWR0219" H 9750 7000 50  0001 C CNN
F 1 "+3V3" H 9765 7323 50  0000 C CNN
F 2 "" H 9750 7150 50  0001 C CNN
F 3 "" H 9750 7150 50  0001 C CNN
	1    9750 7150
	1    0    0    -1  
$EndComp
$EndSCHEMATC
